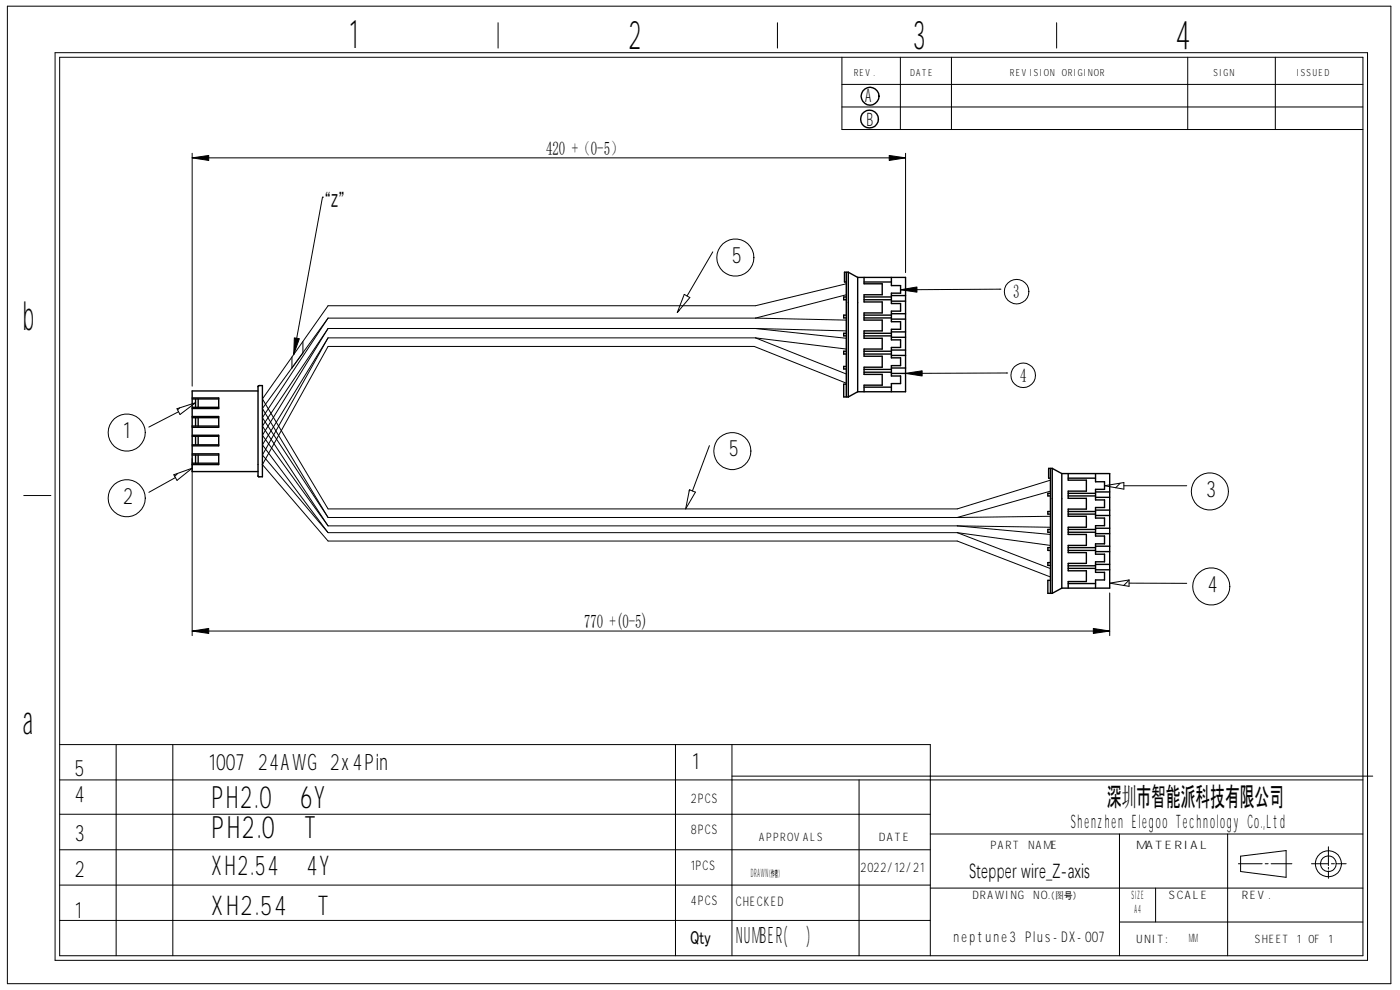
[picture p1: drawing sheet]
<svg xmlns="http://www.w3.org/2000/svg" width="297mm" height="210mm" viewBox="0 0 297 210" stroke-linecap="round" stroke-linejoin="round" font-family="sans-serif">
<g fill="none" stroke="#000" stroke-width=".21">
<path d="M1.6 1.3h293.5v207.4h-293.5zM11.7 11.2h278.4v192.5h-278.4zM12.7 12.1h276.4v190.6h-276.4zM105.7 4.8v5.4M164.9 4.8v5.4M178.6 17.9h110.5M178.6 12.1v15.4h110.5M191 12.1v15.4M201.8 12.1v15.4M224.2 4.8v5.4M252 12.1v15.4M270.6 12.1v15.4"/>
<path d="M40.8 33.5l3.5-.5v1zM40.8 32.5v49.4M40.8 33.5h151.3M178.6 22.7h110.5M188.6 33l3.5 .5-3.5 .5zM192.1 32.5v25.3M68.4 41.8h.1M68.4 41.8l-6.1 33.4M151.2 53.4l-5.4 9.4M62.4 71.7l1.1 .1-1.2 3.4zM64.3 72.5v2.4l-2.4 3.2v-2.4M69.6 67.5h90.7"/>
<path d="M69.6 69.7h90.7M69.6 71.7h90.7M69.6 71.7l-13.9 24.8 13.9 16.5M69.6 71.7l-13.9 22.7 13.9 18.6M69.6 69.7l-13.9 22.6 13.9 19.2M69.6 69.7l-13.9 20.7 13.9 21.1M69.6 67.5l-13.9 21.1 13.9 21.2M69.6 67.5l-13.9 19.2 13.9 23.1M144.1 65.8l-.3 .4M145.2 62.4l1.1 .7-2.6 3.2zM160.3 67.5l19.2 .4M160.3 69.7l19.2 .5"/>
<path d="M160.3 71.7l19.2 2.3M160.3 71.7l19.2 7.6M160.3 69.7l19.2 2.1M179.5 62.5l-19.2 5M179.5 60.2l-19.2 4.7h-90.7l-13.9 19.7 13.9 23.3h133.5l19.7-6M191.1 61.5l3.4-.6v1.1zM192.1 79.2l3.5-.5v1.1zM212.1 61.3h.1M212.1 61.3l-21 .2M213.6 79.1h.1M213.6 79.1l-21.5 .1M37.5 86.7l4-1.3-3.3 2.5z"/>
<path d="M37.9 87.3l-6.3 3.3M38.1 86.5l-.4 .5M40.8 97.3v37.5M150.5 94.5l-3.6 9.6M179.5 81.3l-19.5-7.8h-90.4l-13.9 25.1 13.9 16.2h133.5l19.7 7.6M5 105.1h5.8M36.9 100.7l3.9-1.4-3.3 2.6zM37.2 101.3l-5.6 3.1M37.7 100.5l-.7 .5M69.6 111.5h133.5M69.6 113h133.5M69.6 109.8h133.5"/>
<path d="M146.3 103.9l1.2 .5-2 3.5zM146.4 104l-.2 .1M203.1 111.5l19.7 .3M203.1 113l19.7 2.7M203.1 113l19.7 7.6M203.1 111.5l19.7 1.9M222.8 109.5l-19.7 .3M222.8 104.2l-19.7 5.6M234.3 103l4.1-.6v1.4zM237.6 102.5l-.9 1M238.4 103h13.4M40.8 133.9l3.5-.6v1.1z"/>
<path d="M40.8 133.9h194.6M231.9 133.3l3.5 .6-3.5 .5zM235.4 123.7l4.1-.7v1.4zM235.4 125.8v9M239.5 123.7h12.3M239.5 123.1l-1.1 1.1M12.7 157.9h184.7v44.8M24.6 157.9v44.8M36.7 157.9v44.8M143.3 157.9v44.8M155.3 157.9v44.8M12.7 165.4h276.4"/>
<path d="M12.7 172.7h184.7M155.3 164.6h135.9M182.2 165.4v37.3M197.4 176.9h91.7M237.5 176.9v25.8M260.4 176.9v25.8M281.8 179.6v4M12.7 195.2h184.7M12.7 180.3h184.7M12.7 187.7h184.7M197.4 188.4h91.7M237.5 195.6h51.6"/>
<path d="M245.2 188.4v7.2M262.7 183.2h5.1M263.2 181.6l9.6-1.2v5.7l-9.6-1.2zM268.4 183.2h.6M269.7 183.2h4.4M278.2 183.2h3.6M281.8 184v.4M281.8 184.7v1.6M282.4 183.2h.7M283.7 183.2h1.9"/>
<circle cx="156" cy="54.6" r="3.9"/>
<circle cx="215.7" cy="61.8" r="2.59"/>
<circle cx="217.1" cy="79.6" r="2.59"/>
<circle cx="26.9" cy="91.8" r="3.9"/>
<circle cx="155.4" cy="95.7" r="3.9"/>
<circle cx="26.9" cy="105.7" r="3.9"/>
<circle cx="256.7" cy="104.2" r="3.9"/>
<circle cx="257" cy="124.4" r="3.9"/>
<circle cx="281.8" cy="183.2" r="1.67"/>
<circle cx="281.8" cy="183.2" r="2.79"/>
</g>
<g fill="none" stroke="#000" stroke-width=".3">
<path d="M179.5 57.7v26.5M180 57.7h-.8v2.1h.3M180 57.7v26.5M180 57.7l1.9 1.1M181.9 58.8v24.3M181.9 58.8h10.2v24.3h-10.2M183.3 58.8v1.4h3.9v2.3h-3.9v1.6h3.9v2.3h-3.9v1.5h3.9v2.3h-3.9v1.6h3.9v2.2h-3.9v1.6h3.9v2.3h-3.9v1.5h3.9v2.3h-3.9v1.4M183.3 59.8h5.8M189.1 58.8v1.8h2v1.6h-2v2.2h2v1.6h-2v2.2h2v1.6h-2v2.3h2v1.6h-2v2.2h2v1.7h-2v2.2h2v1.6h-2v1.7M179.5 63h-.5v.6h.5M179.5 66.8h-.5v.6h.5M179.5 70.7h-.5v.5h.5"/>
<path d="M179.5 74.5h-.5v.6h.5M179.5 77.7h-.5v.6h.5M183.3 63.6h5.8M183.3 67.4h5.8M183.3 66.8h5.8M183.3 63h5.8M183.3 75.1h5.8M183.3 74.5h5.8M183.3 70.7h5.8M183.3 71.2h5.8M183.3 79h5.8M183.3 78.4h5.8"/>
<path d="M189.1 67.7h3M189.1 63.9h3M189.1 66.5h3M189.1 62.7h3M189.1 79.2h3M189.1 74.3h3M189.1 75.4h3M189.1 78.1h3M189.1 70.4h3M189.1 71.5h3M40.8 84.4h5.6v2.3h-5.6M40.8 88.3h5.6v2.3h-5.6"/>
<path d="M40.8 92.3h5.6v2.3h-5.6M40.8 96.3h5.6v2.3h-5.6M40.8 98.3h5.6M40.8 96.5h5.6M40.8 94.4h5.6M40.8 92.5h5.6M40.8 90.4h5.6M40.8 88.6h5.6M40.8 84.6h5.6M40.8 86.4h5.6M41.5 84.6v1.8M41.5 88.6v1.8"/>
<path d="M41.5 92.5v1.9M41.5 96.5v1.8M42 84.6v1.8M42 88.6v1.8M42 92.5v1.9M42 96.5v1.8M54.7 82.9h-13.9v17.1h13.9M54.9 81.8h.8v19.3h-.8l-.2-.1v-19zM179.5 81.5h-.5v2.7h1M181.9 83.1l-1.9 1.1M183.3 82.1h5.8M222.8 99.4v26.5"/>
<path d="M223.2 99.4h-.7v2h.3M223.2 99.4v26.5M223.2 99.4l2.1 1.1M222.8 104.6h-.5v.6h.5M222.8 108.5h-.5v.6h.5M222.8 112.3h-.5v.6h.5M222.8 116.2h-.5v.6h.5M222.8 119.3h-.5v.6h.5M225.3 100.5v24.3M225.3 100.5h10.1v24.3h-10.1M226.6 100.5v1.4h3.9v2.3h-3.9v1.5h3.9v2.3h-3.9v1.5h3.9v2.3h-3.9v1.6h3.9v2.3h-3.9v1.5h3.9v2.3h-3.9v1.6h3.9v2.3h-3.9v1.4M226.6 105.2h5.8"/>
<path d="M226.6 109.1h5.8M226.6 108.5h5.8M226.6 104.6h5.8M226.6 101.4h5.8M226.6 116.8h5.8M226.6 116.2h5.8M226.6 112.3h5.8M226.6 112.9h5.8M232.4 100.5v1.7h1.9v1.6h-1.9v2.2h1.9v1.7h-1.9v2.2h1.9v1.6h-1.9v2.2h1.9v1.7h-1.9v2.2h1.9v1.6h-1.9v2.2h1.9v1.6h-1.9v1.8M232.4 109.3h3M232.4 105.5h3M232.4 108.2h3"/>
<path d="M232.4 104.4h3M232.4 115.9h3M232.4 117h3M232.4 119.7h3M232.4 112.1h3M232.4 113.2h3M222.8 123.1h-.5v2.8h.9M225.3 124.8l-2.1 1.1M226.6 120.6h5.8M226.6 120h5.8M226.6 123.8h5.8M232.4 120.9h3"/>
<circle cx="184.5" cy="25.3" r="1.9"/>
<circle cx="184.6" cy="20.4" r="1.89"/>
</g>
<path d="M40.8 33.5l3.5-.5v1zM188.6 33l3.5 .5-3.5 .5zM62.4 71.7l1.1 .1-1.2 3.4zM191.1 61.5l3.4-.6v1.1zM192.1 79.2l3.5-.5v1.1zM40.8 133.9l3.5-.6v1.1zM231.9 133.3l3.5 .6-3.5 .5z" fill="#000"/>
<g font-size="8.4">
<text x="74.1" y="10.2">1</text>
<text x="133.3" y="10.4">2</text>
<text x="193.7" y="10.5">3</text>
<text x="249.4" y="10.5">4</text>
<text x="4.8" y="70">b</text>
<text x="4.9" y="155.7">a</text>
</g>
<g font-size="6.5">
<text x="44.9" y="171.4">PH2.0</text>
<text x="63.7" y="171.4">6Y</text>
<text x="44.9" y="177.8">PH2.0</text>
<text x="64.7" y="177.8">T</text>
</g>
<g font-size="5.8">
<text x="44.9" y="185.6">XH2.54</text>
<text x="65.1" y="185.6">4Y</text>
<text x="44.9" y="194.1">XH2.54</text>
<text x="67.5" y="194.1">T</text>
</g>
<text font-size="5.6" x="234.8" y="171">深圳市智能派科技有限公司</text>
<g font-size="4.8">
<text x="155.2" y="55.8">5</text>
<text x="26.1" y="92.9">1</text>
<text x="154.6" y="96.8">5</text>
<text x="26.1" y="106.8">2</text>
<text x="255.9" y="105.4">3</text>
<text x="256.2" y="125.5">4</text>
<text x="15.8" y="164.7">5</text>
<text x="44.3" y="163.3">1007</text>
<text x="54.8" y="163.3">24AWG 2x4Pin</text>
<text x="146.9" y="163.1">1</text>
<text x="15.9" y="170.2">4</text>
<text x="15.9" y="178.4">3</text>
<text x="15.9" y="186.1">2</text>
<text x="15.9" y="194.7">1</text>
<text x="156.1" y="200.1">NUMBER(</text>
<text x="171.1" y="200.1">)</text>
</g>
<text font-size="4.3" x="205.6" y="186.1">Stepper wire_Z-axis</text>
<g font-size="4">
<text x="115.9" y="32.9">420 +（0-5）</text>
<text x="68.9" y="43.8">“Z”</text>
<text x="215" y="63.2">3</text>
<text x="216.4" y="81">4</text>
<text x="123.9" y="133.3">770 +(0-5)</text>
<text x="146.4" y="200.2">Qty</text>
</g>
<g font-size="3.9">
<text x="183.6" y="21.6">A</text>
<text x="183.8" y="26.6">B</text>
<text x="227.2" y="175.7">Shenzhen Elegoo Technology Co.,Ltd</text>
</g>
<text font-size="3.1" x="202.3" y="199.8">neptune3 Plus-DX-007</text>
<g font-size="2.8">
<text x="146.6" y="170.4">2PCS</text>
<text x="146.6" y="176.8">8PCS</text>
<text x="146.6" y="184.5">1PCS</text>
<text x="182.6" y="185">2022/12/21</text>
<text x="146.6" y="192">4PCS</text>
<text x="156.1" y="192.1">CHECKED</text>
</g>
<g font-size="2.5">
<text x="161" y="178.4">APPROVALS</text>
<text x="186.4" y="178.4">DATE</text>
<text x="210.1" y="180.1">PART NAME</text>
<text x="241" y="180.1">MATERIAL</text>
<text x="159.3" y="186.1">DRAWN</text>
<text x="206.3" y="190.8">DRAWING NO.</text>
<text x="240" y="190.7">SIZE</text>
<text x="248" y="190.7">SCALE</text>
<text x="263.4" y="190.7">REV.</text>
<text x="240.7" y="193.8">A4</text>
<text x="241" y="199.9">UNIT:</text>
<text x="252.2" y="199.7">MM</text>
<text x="266.2" y="199.9">SHEET 1</text>
<text x="277.6" y="199.9">0F 1</text>
</g>
<g font-size="2.1">
<text x="181.1" y="16.1">REV.</text>
<text x="193.1" y="16.1">DATE</text>
<text x="214.2" y="16.1">REVISION ORIGINOR</text>
<text x="257.4" y="16.1">SIGN</text>
<text x="275.1" y="16.1">ISSUED</text>
<text x="163.1" y="186.1">（作者）</text>
<text x="222.9" y="190.8">（图号）</text>
</g>
</svg>
